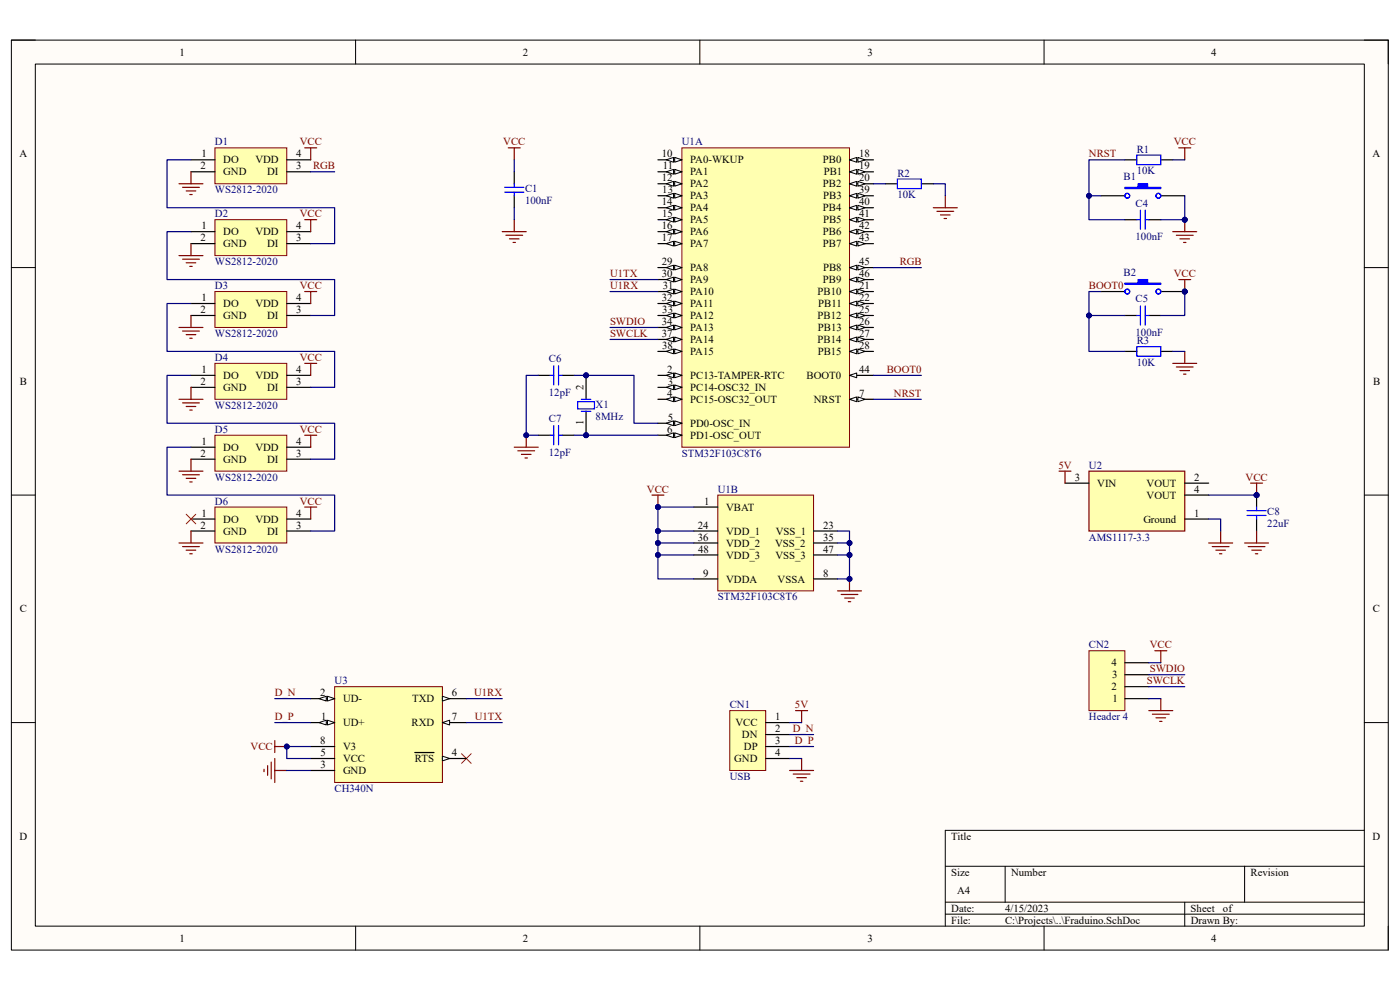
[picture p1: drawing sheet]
# Altium project Fraduino.PrjPcb
1 sheet, 23 parts. Net scope: global (net labels, ports and power ports of the same name join across sheets).
Board file: Fraduino.PcbDoc

## Sheet Fraduino.SchDoc
size A4; SheetNumber: 1; SheetTotal: 1

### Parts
B1  SW-PB  [TSW SMD-3*4*2.5]  (value not drawn)
B2  SW-PB  [TSW SMD-3*4*2.5]  (value not drawn)
C1  value 100nF  [C0603]  (hidden comment: Cap)
C4  value 100nF  [C0603]  (hidden comment: Cap)
C5  value 100nF  [C0603]  (hidden comment: Cap)
C6  value 12pF  [C0603]  (hidden comment: Cap)
C7  value 12pF  [C0603]  (hidden comment: Cap)
C8  value 22uF  [C0603]  (hidden comment: Cap)
CN1  USB  [USB_SMD]
CN2  Header 4  [TESTPAD4]
D1  WS2812-2020  [WS2812-2020-S]
D2  WS2812-2020  [WS2812-2020-S]
D3  WS2812-2020  [WS2812-2020-S]
D4  WS2812-2020  [WS2812-2020-S]
D5  WS2812-2020  [WS2812-2020-S]
D6  WS2812-2020  [WS2812-2020-S]
R1  value 10K  [R0603]  (hidden comment: Res2)
R2  value 10K  [R0603]  (hidden comment: Res2)
R3  value 10K  [R0603]  (hidden comment: Res2)
U1  STM32F103C8T6  [STM-LQFP48_L]  (parts A,B of 2)
U2  AMS1117-3.3  [FP-AMS1117-IPC_C]
U3  CH340N  [SOP8_L]
X1  8MHz  [ABRA-ABM3-2_V]

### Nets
5V: CN1.1(VCC) U2.3(VIN)
GND: B1.2 C1.1 C4.1 C6.2 C7.2 C8.2 CN1.4(GND) CN2.1 D1.2(GND) D2.2(GND) D3.2(GND) D4.2(GND) D5.2(GND) D6.2(GND) R2.1 R3.1 U1.8(VSSA) U1.23(VSS_1) U1.35(VSS_2) U1.47(VSS_3) U2.1(Ground) U3.3(GND)
VCC: B2.2 C1.2 C5.1 C8.1 CN2.4 D1.4(VDD) D2.4(VDD) D3.4(VDD) D4.4(VDD) D5.4(VDD) D6.4(VDD) R1.1 U1.1(VBAT) U1.9(VDDA) U1.24(VDD_1) U1.36(VDD_2) U1.48(VDD_3) U2.4(VOUT) U3.5(VCC) U3.8(V3)
BOOT0: B2.1 C5.2 R3.2 U1.44(BOOT0)
D_N: CN1.2(DN) U3.2(UD-)
D_P: CN1.3(DP) U3.1(UD+)
NRST: B1.1 C4.2 R1.2 U1.7(NRST)
RGB: D1.3(DI) U1.45(PB8)
SWCLK: CN2.2 U1.37(PA14)
SWDIO: CN2.3 U1.34(PA13)
U1RX: U1.31(PA10) U3.6(TXD)
U1TX: U1.30(PA9) U3.7(RXD)
NetC6_1: C6.1 U1.5(PD0-OSC_IN) X1.2(X2)
NetC7_1: C7.1 U1.6(PD1-OSC_OUT) X1.1(X1)
NetD1_1: D1.1(DO) D2.3(DI)
NetD2_1: D2.1(DO) D3.3(DI)
NetD3_1: D3.1(DO) D4.3(DI)
NetD4_1: D4.1(DO) D5.3(DI)
NetD5_1: D5.1(DO) D6.3(DI)
NetR2_2: R2.2 U1.20(PB2)

Not connected (* = marked no-connect by the designer): D6 1(DO)*; U1 2(PC13-TAMPER-RTC) 3(PC14-OSC32_IN) 4(PC15-OSC32_OUT) 10(PA0-WKUP) 11(PA1) 12(PA2) 13(PA3) 14(PA4) 15(PA5) 16(PA6) 17(PA7) 18(PB0) 19(PB1) 21(PB10) 22(PB11) 25(PB12) 26(PB13) 27(PB14) 28(PB15) 29(PA8) 32(PA11) 33(PA12) 38(PA15) 39(PB3) 40(PB4) 41(PB5) 42(PB6) 43(PB7) 46(PB9); U2 2(VOUT); U3 4(~{RTS})*
